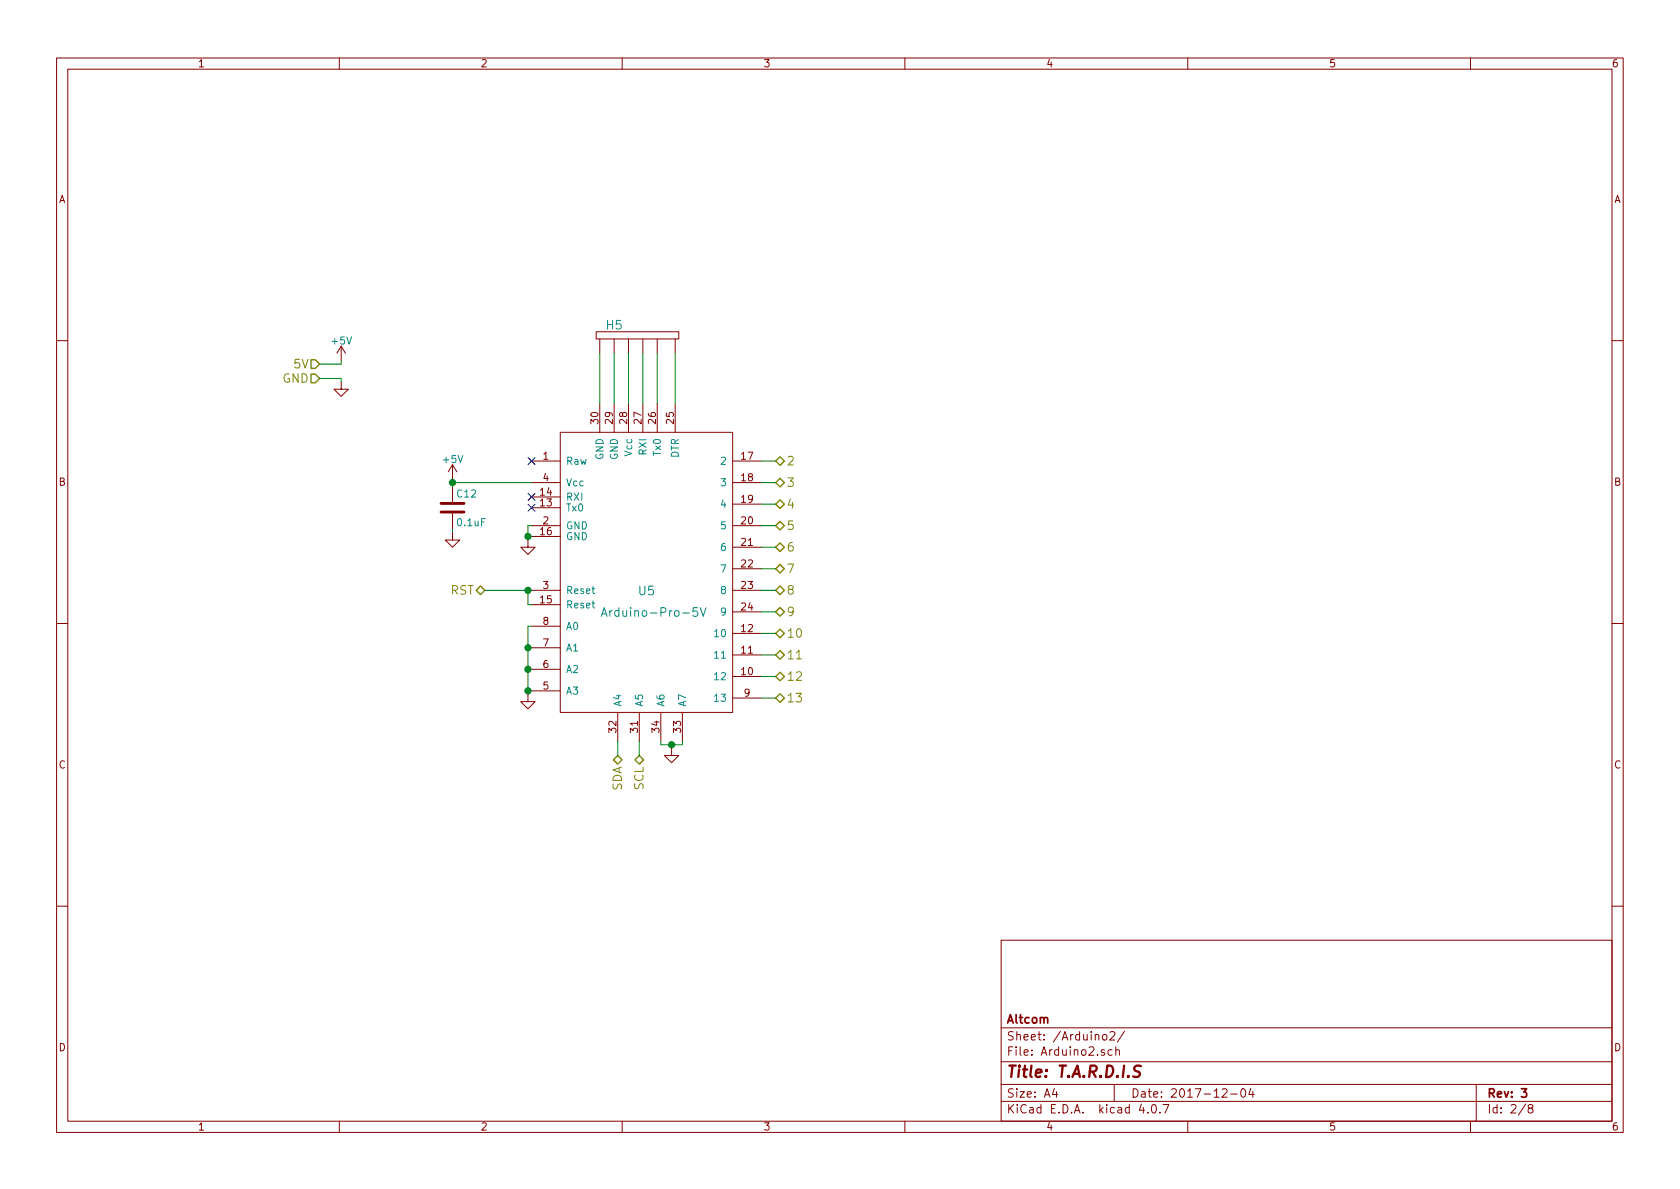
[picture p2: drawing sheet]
EESchema Schematic File Version 2
LIBS:Tardis-rescue
LIBS:power
LIBS:device
LIBS:transistors
LIBS:conn
LIBS:linear
LIBS:regul
LIBS:74xx
LIBS:cmos4000
LIBS:adc-dac
LIBS:memory
LIBS:xilinx
LIBS:microcontrollers
LIBS:dsp
LIBS:microchip
LIBS:analog_switches
LIBS:motorola
LIBS:texas
LIBS:intel
LIBS:audio
LIBS:interface
LIBS:digital-audio
LIBS:philips
LIBS:display
LIBS:cypress
LIBS:siliconi
LIBS:opto
LIBS:atmel
LIBS:contrib
LIBS:valves
LIBS:Tardis
LIBS:Tardis-cache
EELAYER 25 0
EELAYER END
$Descr A4 11693 8268
encoding utf-8
Sheet 2 8
Title "T.A.R.D.I.S"
Date "2017-12-04"
Rev "3"
Comp "Altcom"
Comment1 ""
Comment2 ""
Comment3 ""
Comment4 ""
$EndDescr
Text HLabel 4300 5250 3    60   BiDi ~ 0
SDA
Text HLabel 4450 5250 3    60   BiDi ~ 0
SCL
Text HLabel 5400 3200 2    60   BiDi ~ 0
2
Text HLabel 5400 3350 2    60   BiDi ~ 0
3
Text HLabel 5400 3500 2    60   BiDi ~ 0
4
Text HLabel 5400 3650 2    60   BiDi ~ 0
5
Text HLabel 5400 3800 2    60   BiDi ~ 0
6
Text HLabel 5400 3950 2    60   BiDi ~ 0
7
Text HLabel 5400 4100 2    60   BiDi ~ 0
8
Text HLabel 5400 4250 2    60   BiDi ~ 0
9
Text HLabel 5400 4400 2    60   BiDi ~ 0
10
Text HLabel 5400 4550 2    60   BiDi ~ 0
11
Text HLabel 5400 4700 2    60   BiDi ~ 0
12
Text HLabel 5400 4850 2    60   BiDi ~ 0
13
Text HLabel 3375 4100 0    60   BiDi ~ 0
RST
$Comp
L C C12
U 1 1
P 3150 3525
F 0 "C12" H 3175 3625 50  0000 L CNN
F 1 "0.1uF" H 3175 3425 50  0000 L CNN
F 2 "" H 3188 3375 50  0001 C CNN
F 3 "" H 3150 3525 50  0001 C CNN
	1    3150 3525
	1    0    0    -1  
$EndComp
$Comp
L Header1 H5
U 1 1
P 4375 2350
F 0 "H5" H 4275 2450 60  0000 C CNN
F 1 "Header1" H 4375 2375 60  0001 C CNN
F 2 "" H 4375 2350 60  0001 C CNN
F 3 "" H 4375 2350 60  0001 C CNN
	1    4375 2350
	1    0    0    -1  
$EndComp
$Comp
L Arduino-Pro-5V U5
U 1 1
P 5050 3600
F 0 "U5" H 4500 3100 60  0000 C CNN
F 1 "Arduino-Pro-5V" H 4550 2950 60  0000 C CNN
F 2 "" H 5350 3400 60  0001 C CNN
F 3 "" H 5350 3400 60  0001 C CNN
	1    5050 3600
	1    0    0    -1  
$EndComp
NoConn ~ 3700 3200
NoConn ~ 3700 3450
NoConn ~ 3700 3525
Wire Wire Line
	4175 2800 4175 2450
Wire Wire Line
	4275 2450 4275 2800
Wire Wire Line
	4375 2800 4375 2450
Wire Wire Line
	4475 2450 4475 2800
Wire Wire Line
	4575 2800 4575 2450
Wire Wire Line
	4700 2450 4700 2800
Wire Wire Line
	3150 3325 3150 3375
Connection ~ 3150 3350
Wire Wire Line
	3150 3700 3150 3675
Wire Wire Line
	3700 3650 3675 3650
Wire Wire Line
	3675 3650 3675 3750
Wire Wire Line
	3675 3725 3700 3725
Connection ~ 3675 3725
Wire Wire Line
	3700 4200 3675 4200
Wire Wire Line
	3675 4200 3675 4100
Wire Wire Line
	3375 4100 3700 4100
Connection ~ 3675 4100
Wire Wire Line
	3700 4800 3675 4800
Wire Wire Line
	3675 4350 3675 4825
Wire Wire Line
	3675 4350 3700 4350
Wire Wire Line
	3700 4500 3675 4500
Connection ~ 3675 4500
Wire Wire Line
	3700 4650 3675 4650
Connection ~ 3675 4650
Connection ~ 3675 4800
Wire Wire Line
	4600 5150 4600 5175
Wire Wire Line
	4600 5175 4750 5175
Wire Wire Line
	4750 5175 4750 5150
Wire Wire Line
	4675 5200 4675 5175
Connection ~ 4675 5175
Wire Wire Line
	4300 5150 4300 5250
Wire Wire Line
	4450 5250 4450 5150
Wire Wire Line
	5300 4400 5400 4400
Wire Wire Line
	5400 4250 5300 4250
Wire Wire Line
	5300 4100 5400 4100
Wire Wire Line
	5300 3950 5400 3950
Wire Wire Line
	5300 3800 5400 3800
Wire Wire Line
	5400 3650 5300 3650
Wire Wire Line
	5300 3500 5400 3500
Wire Wire Line
	5400 3350 5300 3350
Wire Wire Line
	5300 3200 5400 3200
Text HLabel 2225 2625 0    60   Input ~ 0
GND
$Comp
L GND-RESCUE-Tardis #PWR040
U 1 1
P 2375 2650
F 0 "#PWR040" H 2375 2400 50  0001 C CNN
F 1 "GND" H 2375 2500 50  0001 C CNN
F 2 "" H 2375 2650 50  0001 C CNN
F 3 "" H 2375 2650 50  0001 C CNN
	1    2375 2650
	1    0    0    -1  
$EndComp
Wire Wire Line
	2225 2625 2375 2625
Wire Wire Line
	2375 2625 2375 2650
$Comp
L +5V #PWR041
U 1 1
P 2375 2500
F 0 "#PWR041" H 2375 2350 50  0001 C CNN
F 1 "+5V" H 2375 2640 50  0000 C CNN
F 2 "" H 2375 2500 50  0001 C CNN
F 3 "" H 2375 2500 50  0001 C CNN
	1    2375 2500
	1    0    0    -1  
$EndComp
Text HLabel 2225 2525 0    60   Input ~ 0
5V
Wire Wire Line
	2225 2525 2375 2525
Wire Wire Line
	2375 2525 2375 2500
$Comp
L +5V #PWR042
U 1 1
P 3150 3325
F 0 "#PWR042" H 3150 3175 50  0001 C CNN
F 1 "+5V" H 3150 3465 50  0000 C CNN
F 2 "" H 3150 3325 50  0001 C CNN
F 3 "" H 3150 3325 50  0001 C CNN
	1    3150 3325
	1    0    0    -1  
$EndComp
Wire Wire Line
	3150 3350 3700 3350
$Comp
L GND-RESCUE-Tardis #PWR043
U 1 1
P 3150 3700
F 0 "#PWR043" H 3150 3450 50  0001 C CNN
F 1 "GND" H 3150 3550 50  0001 C CNN
F 2 "" H 3150 3700 50  0001 C CNN
F 3 "" H 3150 3700 50  0001 C CNN
	1    3150 3700
	1    0    0    -1  
$EndComp
$Comp
L GND-RESCUE-Tardis #PWR044
U 1 1
P 3675 3750
F 0 "#PWR044" H 3675 3500 50  0001 C CNN
F 1 "GND" H 3675 3600 50  0001 C CNN
F 2 "" H 3675 3750 50  0001 C CNN
F 3 "" H 3675 3750 50  0001 C CNN
	1    3675 3750
	1    0    0    -1  
$EndComp
$Comp
L GND-RESCUE-Tardis #PWR045
U 1 1
P 3675 4825
F 0 "#PWR045" H 3675 4575 50  0001 C CNN
F 1 "GND" H 3675 4675 50  0001 C CNN
F 2 "" H 3675 4825 50  0001 C CNN
F 3 "" H 3675 4825 50  0001 C CNN
	1    3675 4825
	1    0    0    -1  
$EndComp
$Comp
L GND-RESCUE-Tardis #PWR046
U 1 1
P 4675 5200
F 0 "#PWR046" H 4675 4950 50  0001 C CNN
F 1 "GND" H 4675 5050 50  0001 C CNN
F 2 "" H 4675 5200 50  0001 C CNN
F 3 "" H 4675 5200 50  0001 C CNN
	1    4675 5200
	1    0    0    -1  
$EndComp
Wire Wire Line
	5400 4850 5300 4850
Wire Wire Line
	5400 4700 5300 4700
Wire Wire Line
	5400 4550 5300 4550
$EndSCHEMATC
